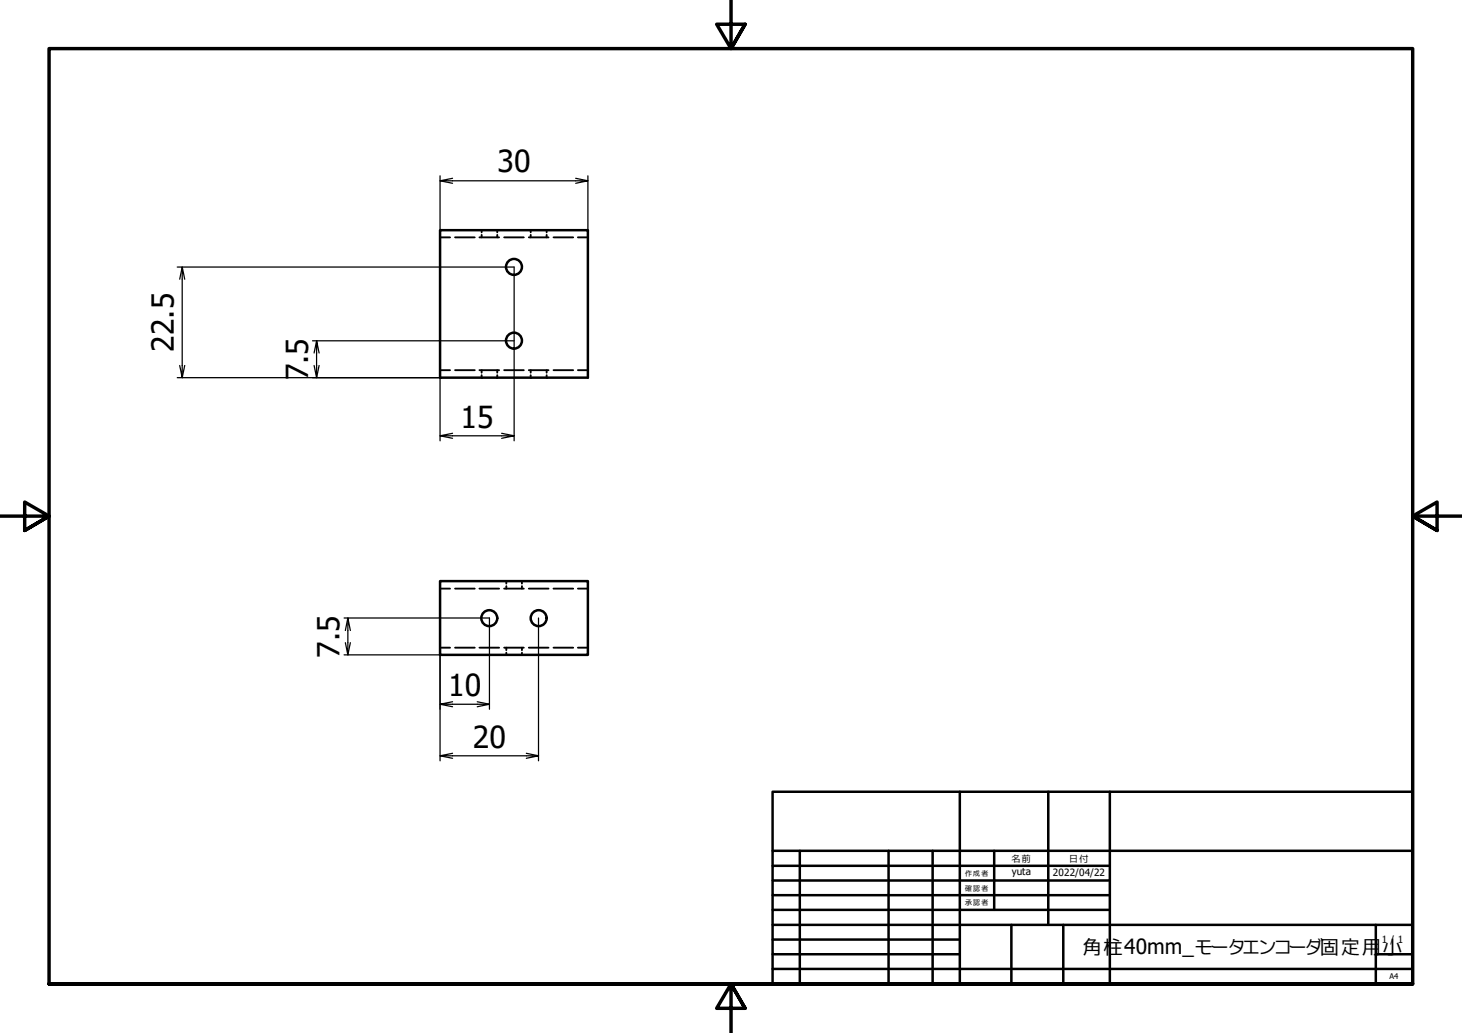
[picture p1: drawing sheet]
<svg xmlns="http://www.w3.org/2000/svg" width="297mm" height="210mm" viewBox="0 0 297 210" stroke-linecap="round" stroke-linejoin="round" font-family="sans-serif">
<!-- layer: Hidden (ISO) -->
<g fill="none" stroke="#000" stroke-width=".38">
<path d="M89.4 48.2h2M92.5 48.2h4M97.4 48.2h4M97.9 46.8v.4M97.9 47.7v.5M101 46.8v.4M101 47.7v.5M102.4 48.2h4M107.4 48.2h4M107.8 46.8v.4M107.8 47.7v.5M111.1 46.8v.4"/>
<path d="M111.1 47.7v.5M112.5 48.2h4M117.4 48.2h2M89.4 75.2h2M92.5 75.2h4M97.4 75.2h4M97.9 75.2v.5M97.9 76.2v.5M101 75.2v.5M101 76.2v.5M102.4 75.2h4M107.4 75.2h4"/>
<path d="M107.8 75.2v.5M107.8 76.2v.5M111.1 75.2v.5M111.1 76.2v.5M112.5 75.2h4M117.4 75.2h2M89.4 119.6h2M92.5 119.6h4M97.4 119.6h4M102.4 119.6h4M102.9 118.1v.5M102.9 119.1v.5"/>
<path d="M106 118.1v.5M106 119.1v.5M107.4 119.6h4M112.5 119.6h4M117.4 119.6h2M89.4 131.6h2M92.5 131.6h4M97.4 131.6h4M102.4 131.6h4M102.9 131.6v.5M102.9 132.6v.5M106 131.6v.5"/>
<path d="M106 132.6v.5M107.4 131.6h4M112.5 131.6h4M117.4 131.6h2"/>
</g>
<!-- layer: Visible (ISO) -->
<g fill="none" stroke="#000" stroke-width=".51">
<path d="M89.4 46.8h30v29.9h-30zM89.4 118.1h30v15h-30z"/>
<circle cx="104.4" cy="54.2" r="1.62"/>
<circle cx="104.4" cy="69.2" r="1.62"/>
<circle cx="99.4" cy="125.6" r="1.62"/>
<circle cx="109.4" cy="125.6" r="1.62"/>
</g>
<!-- layer: Border (ISO) -->
<path d="M148.5 -.1v10l-2.9-5h5.8l-2.9 5 2.9-5M0 104.9h10l-5-2.9v5.8l5-2.9-5 2.9M297 104.9h-10l5-2.9v5.8l-5-2.9 5 2.9M10 199.9v-190h277v190h-277h277M151.4 204.9l-2.9-5 2.9 5h-5.8l2.9-5v10" fill="none" stroke="#000" stroke-width=".7"/>
<!-- layer: Title (ISO) -->
<g fill="none" stroke="#000" stroke-width=".51">
<path d="M157 160.9h130v39h-130zM157 175.9h68.5M157 178.9h68.5M157 172.9h130M162.5 172.9v27M180.5 172.9v27M189.5 172.9v27M195 160.9v39M202 172.9v12M213 160.9v27M225.5 160.9v39M157 187.9h130"/>
<path d="M157 181.9h68.5M157 184.9h68.5M157 190.9h38M157 193.9h38M157 196.9h130M205.5 187.9v12M216 187.9v12M279.5 193.9h7.5M279.5 187.9v12"/>
</g>
<!-- layer: Dimension (ISO) -->
<g fill="none" stroke="#000" stroke-width=".25">
<path d="M89.4 36.7l2.5 .5M89.4 35.7v11.1M91.9 36.2l-2.5 .5h30l-2.4 .5M117 36.2l2.4 .5M119.4 35.7v11.1M36 54.3h68.5v35.3M37 54.3l-.5 2.4M37.5 56.7l-.5-2.4v22.4l-.5-2.4M36 76.7h53.4v12.9M37.5 74.3l-.5 2.4M63.5 69.3h41M64.3 69.3l-.5 2.4"/>
<path d="M64.8 71.7l-.5-2.4v7.4l-.5-2.4M64.8 74.3l-.5 2.4M89.4 88.6l2.5 .5M91.9 88l-2.5 .6h15.1l-2.6 .5M101.9 88l2.6 .6M69.9 133.1h19.5v21.5M69.9 125.6h29.5v18.5M70.7 125.6l-.5 2.5M71.2 128.1l-.5-2.5v7.5l-.5-2.5M71.2 130.6l-.5 2.5M109.4 125.6v29M89.4 143.1l2.5 .5"/>
<path d="M89.4 153.6l2.5 .5M91.9 142.6l-2.5 .5h10l-2.4 .5M91.9 153.1l-2.5 .5h20l-2.5 .5M97 142.6l2.4 .5M106.9 153.1l2.5 .5"/>
</g>
<g font-size="6.2">
<text x="101.1" y="35">30</text>
<text x="35.3" y="71.5" transform="rotate(-90 35.3 71.5)">22.5</text>
<text x="62.6" y="77.3" transform="rotate(-90 62.6 77.3)">7.5</text>
<text x="93.5" y="86.9">15</text>
<text x="69" y="133.6" transform="rotate(-90 69 133.6)">7.5</text>
<text x="91.1" y="141.4">10</text>
<text x="96.1" y="151.9">20</text>
</g>
<text font-size="4.3" x="219.9" y="193.8">角柱40mm_モータエンコーダ固定用小</text>
<g font-size="2">
<text x="205.4" y="175.2">名前</text>
<text x="205.5" y="177.9">yuta</text>
<text x="213.9" y="178">2022/04/22</text>
<text x="217.2" y="175.1">日付</text>
<text x="280.7" y="191.6">1 / 1</text>
</g>
<g font-size="1.6">
<text x="196" y="178">作成者</text>
<text x="196" y="181">確認者</text>
<text x="196" y="184">承認者</text>
<text x="282.3" y="199">A4</text>
</g>
</svg>
